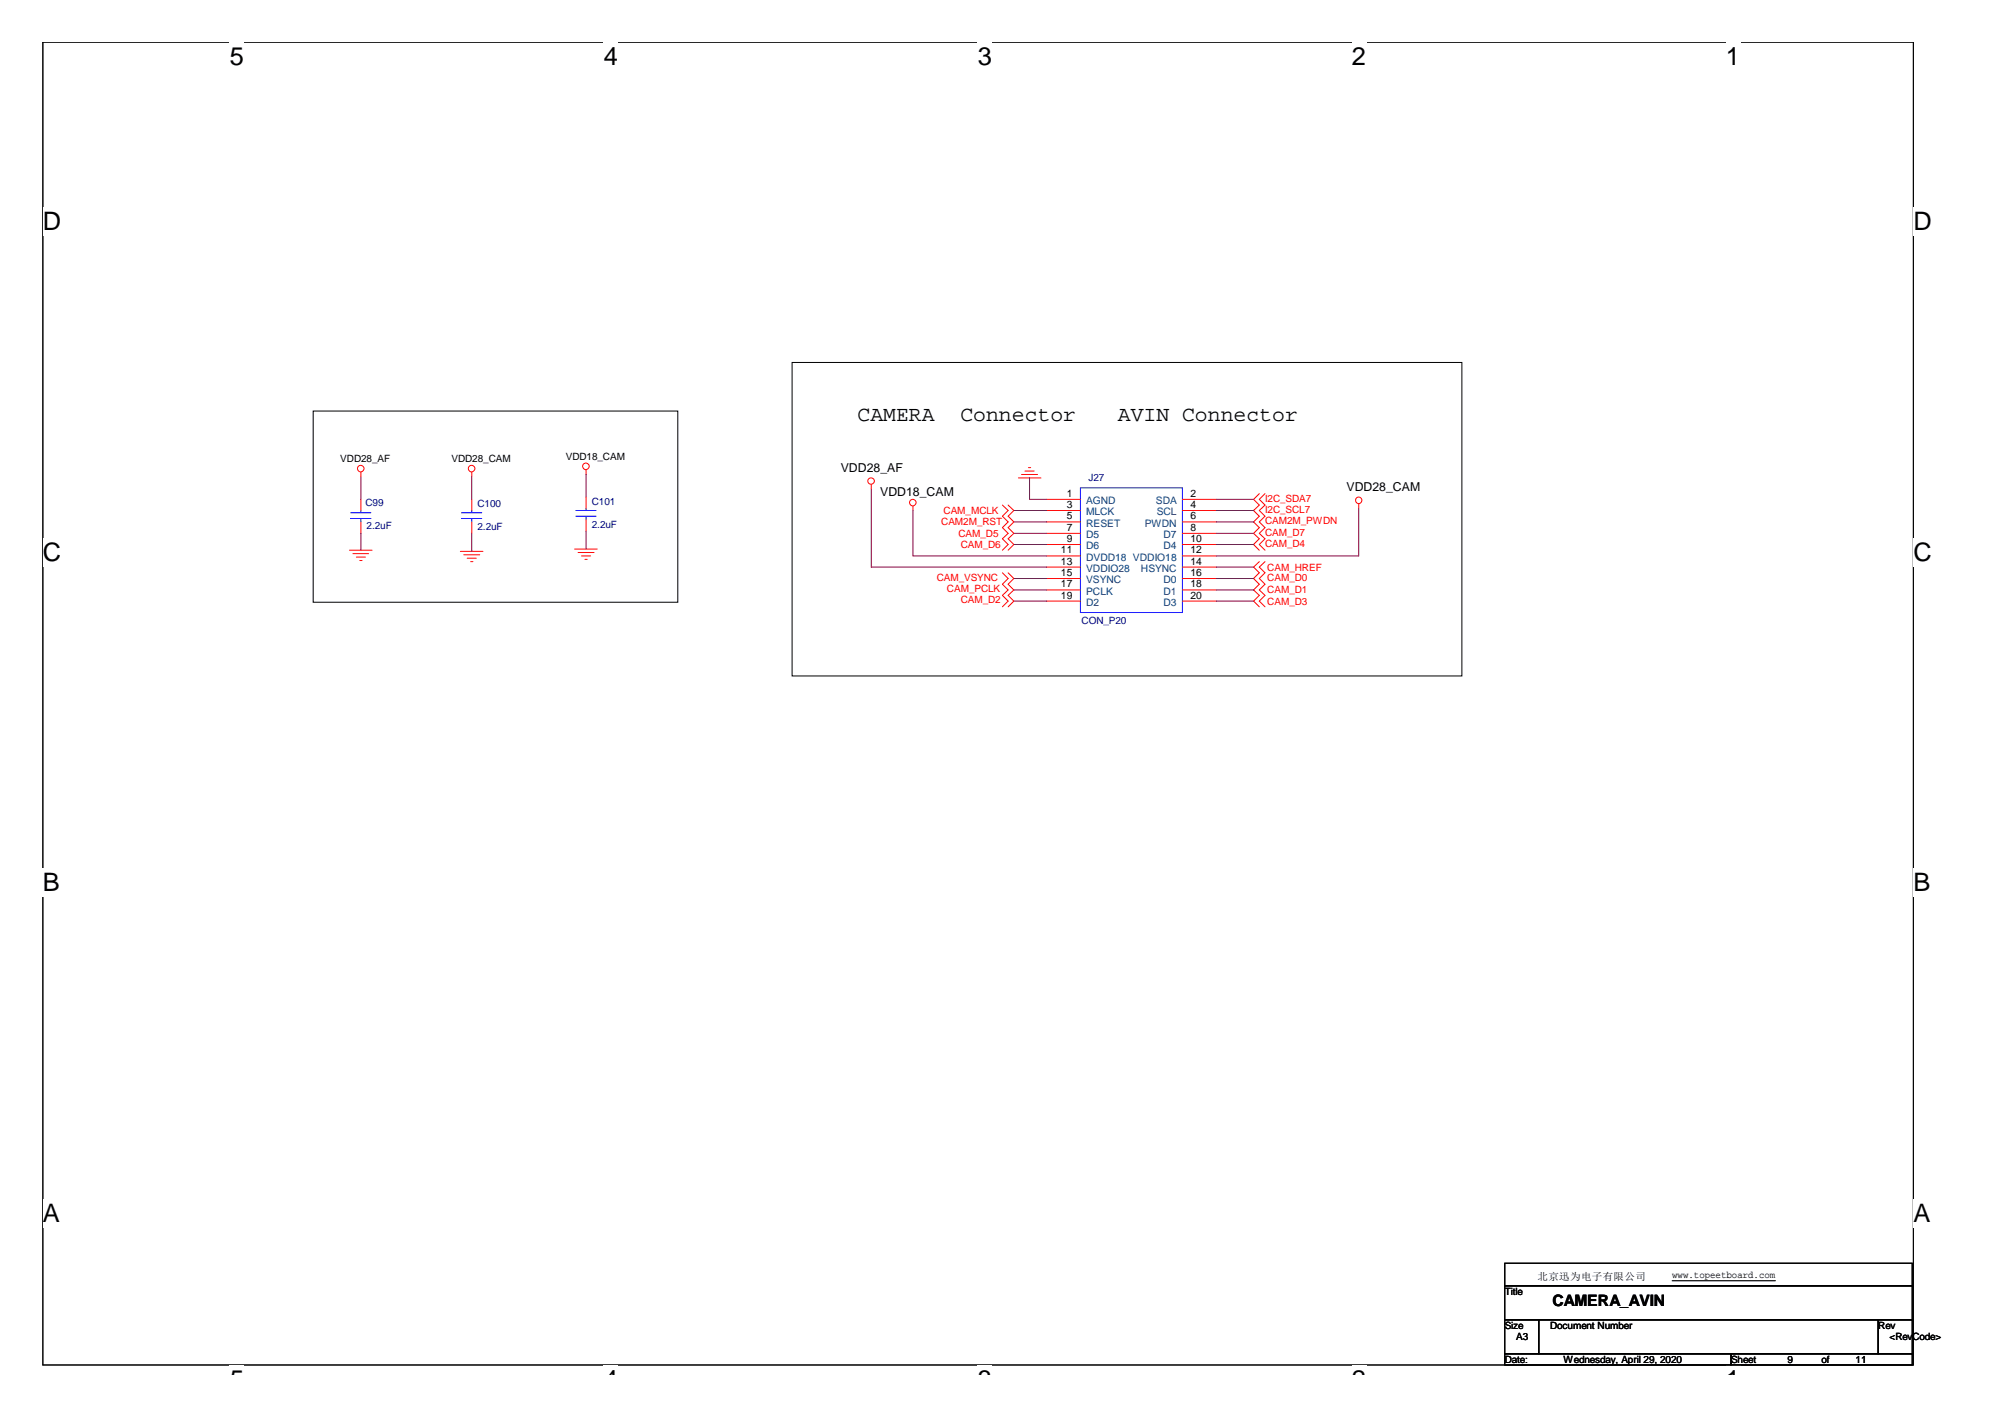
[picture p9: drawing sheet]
<svg xmlns="http://www.w3.org/2000/svg" width="297mm" height="210mm" viewBox="0 0 297 210" stroke-linecap="round" stroke-linejoin="round" font-family="sans-serif">
<path d="M6.3 6.2h277.2v196h-277.2z" fill="none" stroke="#000" stroke-width=".15"/>
<g fill="#fff">
<path d="M34 6.2h2.2v4.3h-2.2z"/>
<path d="M34 202.2h2.2v1.4h-2.2z"/>
<path d="M89.5 6.2h2.1v4.3h-2.1z"/>
<path d="M89.5 202.2h2.1v1.4h-2.1z"/>
<path d="M144.9 6.2h2.1v4.3h-2.1z"/>
<path d="M144.9 202.2h2.1v1.4h-2.1z"/>
<path d="M200.3 6.2h2.1v4.3h-2.1z"/>
<path d="M200.3 202.2h2.1v1.4h-2.1z"/>
<path d="M255.7 6.2h2.1v4.3h-2.1z"/>
<path d="M255.7 202.2h2.1v1.4h-2.1z"/>
<path d="M6.3 30.7h2.8v4.2h-2.8z"/>
<path d="M283.5 30.7h2.7v4.2h-2.7z"/>
<path d="M6.3 79.7h2.8v4.2h-2.8z"/>
<path d="M283.5 79.7h2.7v4.2h-2.7z"/>
<path d="M6.3 128.7h2.6v4.2h-2.6z"/>
<path d="M283.5 128.7h2.5v4.2h-2.5z"/>
<path d="M6.3 177.6h2.6v4.3h-2.6z"/>
<path d="M283.5 177.6h2.5v4.3h-2.5z"/>
</g>
<path d="M117.3 53.7h99.3v46.4h-99.3zM46.4 60.9h54v28.3h-54zM222.9 187.1h60.4v3.4h-60.4zM222.9 190.5h60.4v5h-60.4zM222.9 195.5h5.1v5h-5.1zM228 195.5h50.3v5h-50.3zM278.3 195.5h5v5h-5zM222.9 200.5h33.6v1.7h-33.6zM256.5 200.5h26.8v1.7h-26.8z" fill="none" stroke="#000" stroke-width=".15"/>
<path d="M247.7 189.7h15.3" fill="none" stroke="#000" stroke-width=".18"/>
<g fill="none" stroke="#f00" stroke-width=".15">
<path d="M53.5 69.9v.7M53.5 74v1.6M53.5 77.3v1.7M69.9 69.9v.7M69.9 74v1.6M69.9 77.3v1.7M86.8 69.6v.7M86.8 73.6v1.7M86.8 77v1.7M129.1 71.8v.6M135.3 75v.6M148.5 74.8l.9 .8-.9 .9 .9 .8-.9 .9 .9 .8-.9 .8 .9 .9-.9 .8"/>
<path d="M149.4 74.8l.8 .8-.8 .9 .8 .8-.8 .9 .8 .8-.8 .8 .8 .9-.8 .8M150.9 70.8h3.3M151.3 70.3h2.4M151.8 69.8h1.4M152.4 69.3h.3M155.1 74h5M155.1 75.6h5M155.1 77.3h5M155.1 79h5M175.2 74h5M175.2 75.6h5M175.2 77.3h5"/>
<path d="M175.2 79h5M186.6 73.1l-.9 .9 .9 .8-.9 .8 .9 .9-.9 .8 .9 .9-.9 .8 .9 .8-.9 .9 .9 .8M187.4 73.1l-.8 .9 .8 .8-.8 .8 .8 .9-.8 .8 .8 .9-.8 .8 .8 .8-.8 .9 .8 .8M201.3 74.6v.7M51.8 81.5h3.3M52.3 82h2.3M52.8 82.5h1.3M53.3 83h.3M68.2 81.7h3.3M68.7 82.2h2.4M69.2 82.7h1.4M69.7 83.2h.4"/>
<path d="M85.1 81.3h3.4M85.6 81.8h2.4M86.1 82.4h1.4M86.7 82.9h.3M148.5 84.9l.9 .8-.9 .8 .9 .9-.9 .8 .9 .8-.9 .9M149.4 84.9l.8 .8-.8 .8 .8 .9-.8 .8 .8 .8-.8 .9M155.1 82.4h5M155.1 80.7h5M155.1 84h5M155.1 85.7h5M155.1 87.4h5M155.1 89h5"/>
<path d="M175.2 82.4h5M175.2 80.7h5M175.2 84h5M175.2 85.7h5M175.2 87.4h5M175.2 89h5M186.6 83.2l-.9 .8 .9 .9-.9 .8 .9 .8-.9 .9 .9 .8-.9 .8 .9 .9M187.4 83.2l-.8 .8 .8 .9-.8 .8 .8 .8-.8 .9 .8 .8-.8 .8 .8 .9"/>
<circle cx="53.4" cy="69.4" r=".49"/>
<circle cx="69.9" cy="69.4" r=".49"/>
<circle cx="86.8" cy="69.1" r=".49"/>
<circle cx="129.1" cy="71.3" r=".48"/>
<circle cx="135.2" cy="74.5" r=".49"/>
<circle cx="201.3" cy="74.1" r=".48"/>
</g>
<g fill="none" stroke="#00f" stroke-width=".15">
<path d="M51.9 76.8h3M51.9 76h3M53.5 75.6v.4M53.5 76.8v.5M68.4 76.8h3M68.4 76h3M69.9 75.6v.4M69.9 76.8v.5M85.3 76.5h3M85.3 75.6h3M86.8 75.3v.3M86.8 76.5v.5"/>
<path d="M160.1 72.3h15.1v18.4h-15.1z"/>
</g>
<g fill="none" stroke="#800040" stroke-width=".15">
<path d="M53.5 70.6v3.4M53.5 79v2.5M69.9 70.6v3.4M69.9 79v2.7M86.8 70.3v3.3M86.8 78.7v2.6M129.1 72.4v11.6h26M135.3 75.6v6.8h19.8M150.2 75.6h4.9M150.2 77.3h4.9M150.2 79h4.9M152.5 70.8v3.2h2.6"/>
<path d="M180.2 74h5.5M180.2 75.6h5.5M180.2 77.3h5.5M180.2 79h5.5M201.3 75.3v7.1h-21.1M150.2 80.7h4.9M150.2 89h4.9M150.2 87.4h4.9M150.2 85.7h4.9M180.2 84h5.5M180.2 80.7h5.5M180.2 89h5.5"/>
<path d="M180.2 87.4h5.5M180.2 85.7h5.5"/>
</g>
<g font-size="3.8">
<text x="34" y="9.6">5</text>
<text x="89.5" y="9.6">4</text>
<text x="144.9" y="9.6">3</text>
<text x="200.3" y="9.6">2</text>
<text x="255.7" y="9.6">1</text>
<text x="6.3" y="34.1">D</text>
<text x="283.5" y="34.1">D</text>
<text x="6.3" y="83.1">C</text>
<text x="283.5" y="83.1">C</text>
<text x="6.3" y="132.1">B</text>
<text x="283.5" y="132.1">B</text>
<text x="6.3" y="181">A</text>
<text x="283.5" y="181">A</text>
<text x="34" y="205.6">5</text>
<text x="89.5" y="205.6">4</text>
<text x="144.9" y="205.6">3</text>
<text x="200.3" y="205.6">2</text>
<text x="255.7" y="205.6">1</text>
</g>
<g font-size="3.2">
<text x="127" y="62.4">CAMERA</text>
<text x="142.3" y="62.4">Connector</text>
<text x="165.6" y="62.4">AVIN Connector</text>
</g>
<text font-size="2.3" x="230" y="193.5">CAMERA_AVIN</text>
<g font-size="1.8">
<text x="124.5" y="69.9">VDD28_AF</text>
<text x="130.4" y="73.4">VDD18_CAM</text>
<text x="199.5" y="72.8">VDD28_CAM</text>
</g>
<g font-size="1.5">
<text x="50.4" y="68.4">VDD28_AF</text>
<text x="66.9" y="68.4">VDD28_CAM</text>
<text x="83.8" y="68.1">VDD18_CAM</text>
<text x="158" y="73.6">1</text>
<text x="158" y="75.2">3</text>
<text x="158" y="76.9">5</text>
<text x="176.4" y="73.6">2</text>
<text x="176.4" y="75.2">4</text>
<text x="176.4" y="76.9">6</text>
<text x="157.2" y="82">11</text>
<text x="157.2" y="83.6">13</text>
<text x="158" y="78.6">7</text>
<text x="158" y="80.3">9</text>
<text x="176.4" y="82">12</text>
<text x="176.4" y="78.6">8</text>
<text x="176.4" y="80.3">10</text>
<text x="176.4" y="83.6">14</text>
<text x="157.2" y="85.3">15</text>
<text x="157.2" y="87">17</text>
<text x="157.2" y="88.7">19</text>
<text x="176.4" y="85.3">16</text>
<text x="176.4" y="87">18</text>
<text x="176.4" y="88.7">20</text>
<text x="222.9" y="191.8">Title</text>
<text x="227.8" y="189.5">北京迅为电子有限公司</text>
<text x="247.7" y="189.4">www.topeetboard.com</text>
<text x="222.9" y="196.9">Size</text>
<text x="229.7" y="196.9">Document Number</text>
<text x="278.3" y="196.9">Rev</text>
<text x="222.9" y="201.9">Date:</text>
<text x="224.6" y="198.5">A3</text>
<text x="231.6" y="201.9">Wednesday, April 29, 2020</text>
<text x="256.5" y="201.9">Sheet</text>
<text x="264.8" y="201.9">9</text>
<text x="269.9" y="201.9">of</text>
<text x="274.9" y="201.9">11</text>
<text x="280" y="198.5">&lt;Rev</text>
<text x="283.3" y="198.5">Code&gt;</text>
</g>
<g font-size="1.5" fill="#000080">
<text x="161.2" y="71.3">J27</text>
<text x="54.1" y="75">C99</text>
<text x="70.7" y="75.2">C100</text>
<text x="87.7" y="74.8">C101</text>
<text x="54.3" y="78.3">2.2uF</text>
<text x="70.7" y="78.5">2.2uF</text>
<text x="87.7" y="78.2">2.2uF</text>
<text x="160.2" y="92.4">CON_P20</text>
</g>
<g font-size="1.5" fill="#f00">
<text x="139.4" y="77.8">CAM2M_RST</text>
<text x="139.8" y="76.2">CAM_MCLK</text>
<text x="187.4" y="74.3">I2C_SDA7</text>
<text x="187.4" y="76">I2C_SCL7</text>
<text x="187.4" y="77.7">CAM2M_PWDN</text>
<text x="142" y="79.5">CAM_D5</text>
<text x="142.3" y="81.2">CAM_D6</text>
<text x="187.4" y="79.3">CAM_D7</text>
<text x="187.4" y="81">CAM_D4</text>
<text x="138.8" y="86">CAM_VSYNC</text>
<text x="140.3" y="87.7">CAM_PCLK</text>
<text x="142.3" y="89.4">CAM_D2</text>
<text x="187.7" y="89.5">CAM_D3</text>
<text x="187.7" y="87.9">CAM_D1</text>
<text x="187.7" y="86">CAM_D0</text>
<text x="187.7" y="84.6">CAM_HREF</text>
</g>
<g font-size="1.5" fill="#004080">
<text x="160.9" y="74.7">AGND</text>
<text x="160.9" y="76.3">MLCK</text>
<text x="171.2" y="74.7">SDA</text>
<text x="171.4" y="76.3">SCL</text>
<text x="160.9" y="78">RESET</text>
<text x="160.9" y="79.7">D5</text>
<text x="160.9" y="81.4">D6</text>
<text x="160.9" y="83.1">DVDD18 VDDIO18</text>
<text x="169.6" y="78">PWDN</text>
<text x="172.4" y="79.7">D7</text>
<text x="172.4" y="81.4">D4</text>
<text x="160.9" y="84.7">VDDIO28</text>
<text x="160.9" y="86.4">VSYNC</text>
<text x="160.9" y="88.1">PCLK</text>
<text x="160.9" y="89.8">D2</text>
<text x="169" y="84.7">HSYNC</text>
<text x="172.4" y="86.4">D0</text>
<text x="172.4" y="88.1">D1</text>
<text x="172.4" y="89.8">D3</text>
</g>
</svg>
